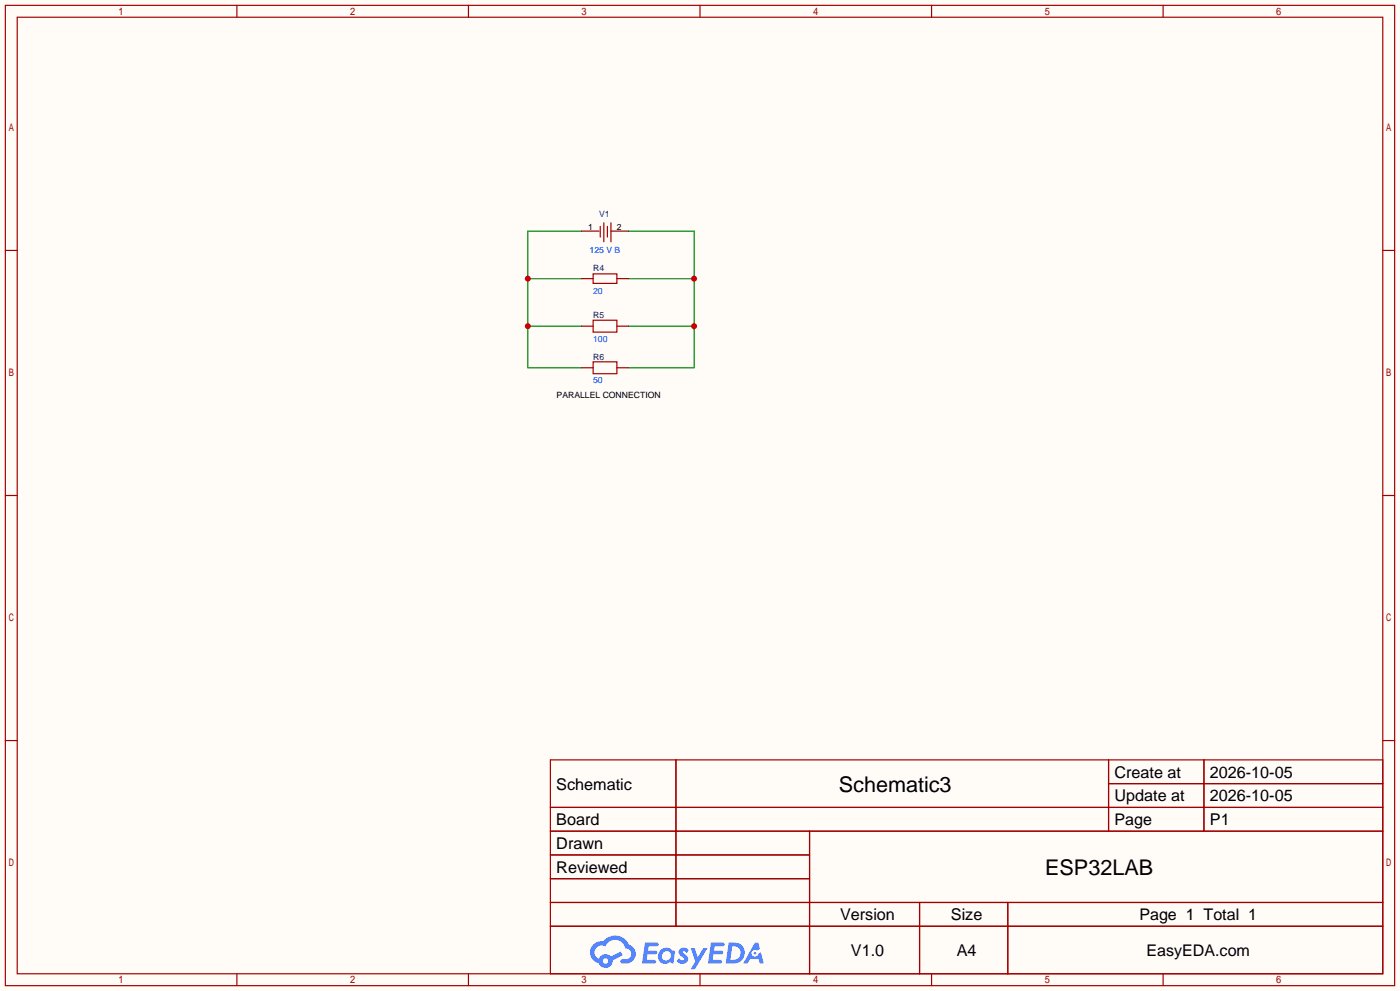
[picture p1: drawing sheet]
<svg xmlns="http://www.w3.org/2000/svg" width="299mm" height="212mm" viewBox="0 0 299 212" stroke-linecap="round" stroke-linejoin="round" font-family="sans-serif">
<path d="M0 0h299.5v211.8h-299.5z" fill="#fffcf7"/>
<g fill="none" stroke="#a10000" stroke-width=".25">
<path d="M1.1 1.1h297.2v209.6h-297.2zM3.7 3.7h292.1v204.5h-292.1zM50.7 1.1v2.6M100.2 1.1v2.6M149.7 1.1v2.6M199.3 1.1v2.6M248.8 1.1v2.6M1.1 53.5h2.6M295.8 53.5h2.5M1.1 105.9h2.6M295.8 105.9h2.5M1.1 158.3h2.6"/>
<path d="M295.8 158.3h2.5M117.7 162.4h178.1v45.8h-178.1zM117.7 172.6h178.1M117.7 177.7h178.1M144.6 162.4v35.6M173.2 177.7v30.5M237.1 162.4v15.3M237.1 167.5h58.7M257.5 162.4v15.3M117.7 182.8h55.5M117.7 192.9h178.1M117.7 187.8h55.5"/>
<path d="M117.7 198h178.1M196.7 192.9v15.3M215.6 192.9v15.3M50.7 208.2v2.5M100.2 208.2v2.5M149.7 208.2v2.5M199.3 208.2v2.5M248.8 208.2v2.5"/>
</g>
<g fill="#5487ff">
<path d="M145.5 202.8a1.3 1.3 0 0 1 1.8 .3l-.4 .6a.54 .54 0 0 0-.9-.2l.1 .2a1.28 1.28 0 0 1 .8 2 1.53 1.53 0 0 1-2.2-.3l.5-.6 .8 .5a.31 .31 0 0 0 .4-.3 .31 .31 0 0 0-.3-.3 1.12 1.12 0 0 1-.6-1.9z"/>
<path d="M147.7 202.7h.9l.7 1.9 1.1-1.9h.9l-2.7 4.5h-.9l1-1.7z"/>
<path d="M138 201.5h1.6a1.31 1.31 0 0 1 1.2 .2 .4 .4 0 0 1-.3 .6h-1.8l-.1 .9h1.6a.4 .4 0 0 1 .4 .4 .4 .4 0 0 1-.4 .4h-1.7l-.2 1.2h1.4a.46 .46 0 0 1 .5 .1 .46 .46 0 0 1 .1 .5l-.3 .2h-2.7z"/>
<path d="M152.1 201.5h1.6a1.32 1.32 0 0 1 1.3 .2 .39 .39 0 0 1-.4 .6h-1.7l-.2 .9h1.7a.4 .4 0 0 1 .3 .4 .4 .4 0 0 1-.4 .4h-1.7l-.2 1.2h1.4a.46 .46 0 0 1 .5 .1 .46 .46 0 0 1 .1 .5l-.3 .2h-2.7z"/>
<path d="M161.5 201.5h.7l.4 1.3-.7 .4a.75 .75 0 0 0-1.1 .3 .75 .75 0 0 0 .5 1 .75 .75 0 0 0 .9-.6l.6-.3 .6 2.4h-.9l-.2-1h-1.9l-.5 1h-.9z"/>
<path d="M155.9 201.5l-.7 4.5h1.5a2.27 2.27 0 0 0 2.6-2.3 2.27 2.27 0 0 0-2.7-2.2zM156.6 202.3a1.5 1.5 0 0 1 1.8 1.5 1.5 1.5 0 0 1-1.9 1.4h-.3z"/>
<path d="M141.3 203.1a1.6 1.6 0 0 0-.3 2.3 1.6 1.6 0 0 0 2.3 .2l.8 .4 .3-2.5-.2-.3h-.4a1.58 1.58 0 0 0-2.5-.1zM141.9 203.6a.98 .98 0 0 1 1.6 .5 .98 .98 0 0 1-1.1 1.2 .94 .94 0 0 1-.8-.6 .94 .94 0 0 1 .3-1.1z"/>
<path d="M126.9 201.9a2.37 2.37 0 0 0 1.2 4 1.54 1.54 0 0 0 1.7 1 1.54 1.54 0 0 0 1.3-1.6l2.1-1.1-.5-.8-2 1.1a1.57 1.57 0 0 0-2.6 .4 1.5 1.5 0 0 1-.8-2.1 1.5 1.5 0 0 1 2.2-.5 2.23 2.23 0 0 1 2.3-1.4 2.23 2.23 0 0 1 2 1.8 1.16 1.16 0 0 1 1.2 1.1 1.16 1.16 0 0 1-1 1.3h-.7a.47 .47 0 0 0-.6 .3 .47 .47 0 0 0 .4 .6 2.17 2.17 0 0 0 2.5-1 2.17 2.17 0 0 0-.3-2.7l-.8-.4a3.2 3.2 0 0 0-5.4-.7l-1.2 .1zM129 205.4a.58 .58 0 0 1 1.1 0 .58 .58 0 0 1-1.1 0z"/>
<circle cx="161.5" cy="203.8" r=".28"/>
</g>
<path d="M124.3 59.6h2.6M124.3 49.4h3.8M130.7 49.4h3.8M132 59.6h2.5M124.3 78.6h2.6M124.3 69.7h2.6M132 78.6h2.5M132 69.7h2.5" fill="none" stroke="#870000" stroke-width=".25"/>
<path d="M126.9 58.5h5.1v2.1h-5.1zM128.4 48.4v2.3M129.2 47.6v4.1M129.9 48.4v2.3M130.7 47.6v4.1M126.9 77.3h5.1v2.6h-5.1zM126.9 68.5h5.1v2.5h-5.1z" fill="none" stroke="#a10000" stroke-width=".25"/>
<path d="M112.9 59.6h11.4M124.3 49.4h-11.4v29.2h11.4M112.9 69.7h11.4" fill="none" stroke="#008700" stroke-width=".25"/>
<g fill="#c00">
<circle cx="112.9" cy="59.6" r=".63"/>
<circle cx="112.9" cy="69.7" r=".63"/>
</g>
<path d="M134.5 49.4h14v29.2h-14M134.5 59.6h14M134.5 69.7h14" fill="none" stroke="#008700" stroke-width=".25"/>
<g fill="#c00">
<circle cx="148.5" cy="59.6" r=".63"/>
<circle cx="148.5" cy="69.7" r=".63"/>
</g>
<g font-size="4.6">
<text x="179.4" y="169.4">Schematic3</text>
<text x="223.6" y="187.1">ESP32LAB</text>
</g>
<g font-size="3.5">
<text x="238.4" y="166.2">Create at</text>
<text x="258.8" y="166.2">2026-10-05</text>
<text x="119" y="168.8">Schematic</text>
<text x="238.4" y="171.3">Update at</text>
<text x="258.8" y="171.3">2026-10-05</text>
<text x="119" y="176.4">Board</text>
<text x="258.8" y="176.4">P1</text>
<text x="119" y="181.5">Drawn</text>
<text x="119" y="186.6">Reviewed</text>
<text x="179.7" y="196.7">Version</text>
<text x="203.4" y="196.7">Size</text>
<text x="182" y="204.3">V1.0</text>
<text x="204.7" y="204.3">A4</text>
</g>
<g font-size="3.4">
<text x="238.4" y="176.4">Page</text>
<text x="243.7" y="196.7">Page 1 Total 1</text>
<text x="245.3" y="204.3">EasyEDA.com</text>
</g>
<g font-size="1.8" fill="#000080">
<text x="128.1" y="46.4">V1</text>
<text x="126.9" y="57.8">R4</text>
<text x="126.9" y="68">R5</text>
<text x="126.9" y="76.9">R6</text>
</g>
<g font-size="1.8">
<text x="125.8" y="49.2">1</text>
<text x="132" y="49.2">2</text>
<text x="119.1" y="85.1">PARALLEL CONNECTION</text>
</g>
<g font-size="1.8" fill="#00f">
<text x="126.1" y="54">125 V B</text>
<text x="126.9" y="62.9">20</text>
<text x="126.9" y="73.1">100</text>
<text x="126.9" y="82">50</text>
</g>
</svg>
